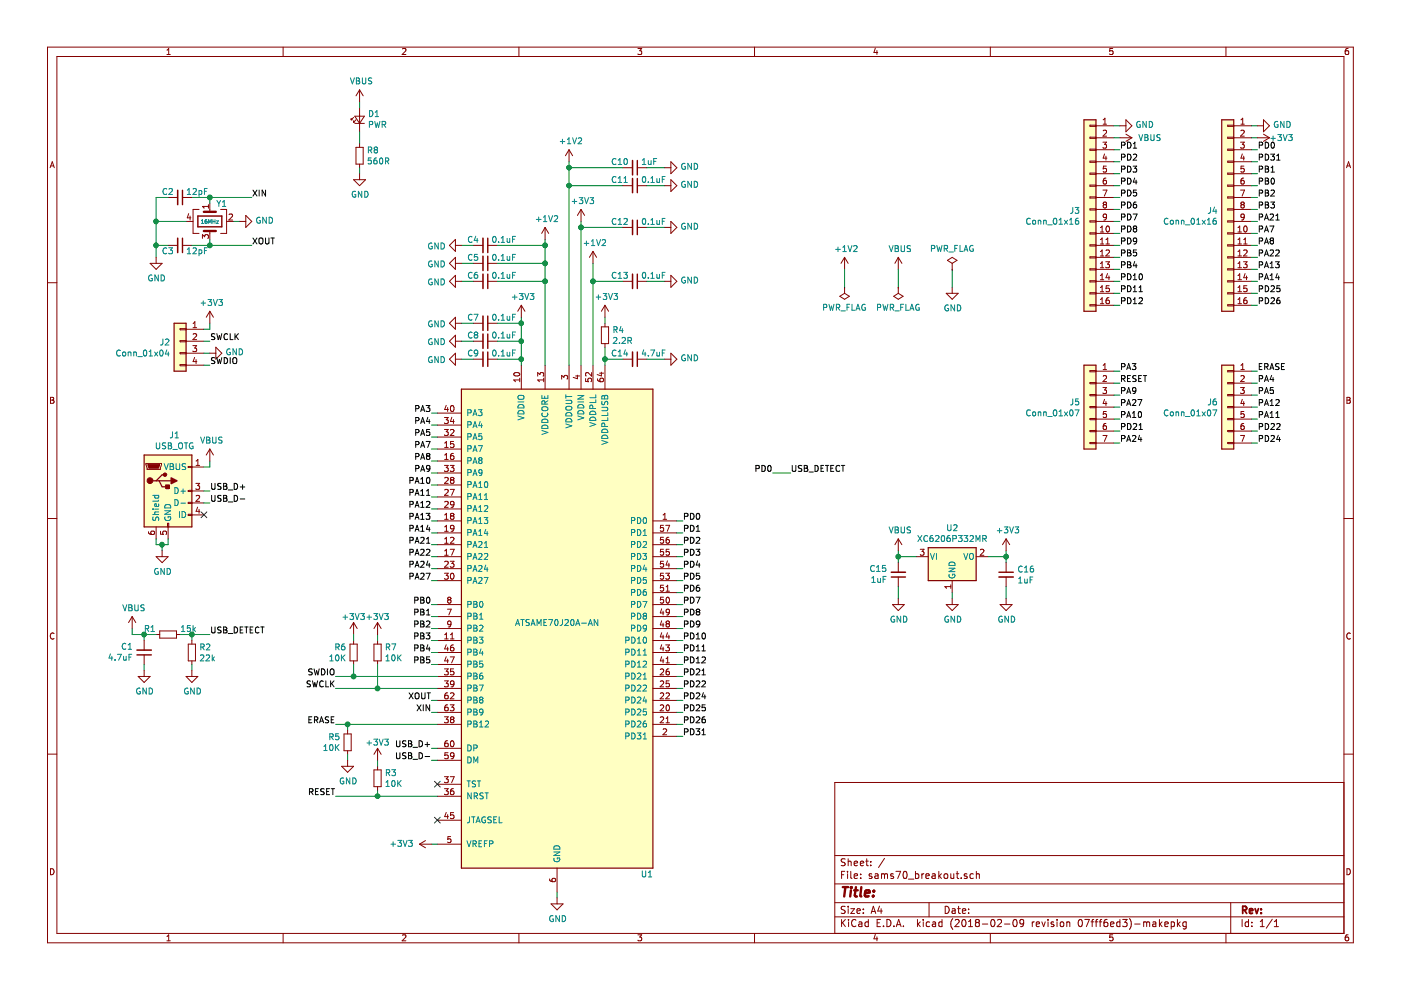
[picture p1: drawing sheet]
EESchema Schematic File Version 4
LIBS:sams70_breakout-cache
EELAYER 26 0
EELAYER END
$Descr A4 11693 8268
encoding utf-8
Sheet 1 1
Title ""
Date ""
Rev ""
Comp ""
Comment1 ""
Comment2 ""
Comment3 ""
Comment4 ""
$EndDescr
$Comp
L MCU_Microchip_SAME:ATSAME70J20A-AN U1
U 1 1
P 4650 5250
F 0 "U1" H 5400 3200 50  0000 C CNN
F 1 "ATSAME70J20A-AN" H 4650 5300 50  0000 C CNN
F 2 "Package_QFP:LQFP-64_10x10mm_P0.5mm" H 5950 7350 50  0001 C CNN
F 3 "http://ww1.microchip.com/downloads/en/DeviceDoc/Atmel-11296-32-bit-Cortex-M7-Microcontroller-SAM-E70Q-SAM-E70N-SAM-E70J_Datasheet.pdf" H 4650 5250 50  0001 C CNN
	1    4650 5250
	1    0    0    -1  
$EndComp
Wire Wire Line
	4650 7450 4650 7500
$Comp
L power:GND #PWR01
U 1 1
P 4650 7500
F 0 "#PWR01" H 4650 7250 50  0001 C CNN
F 1 "GND" H 4655 7327 50  0000 C CNN
F 2 "" H 4650 7500 50  0001 C CNN
F 3 "" H 4650 7500 50  0001 C CNN
	1    4650 7500
	1    0    0    -1  
$EndComp
Wire Wire Line
	5650 4350 5700 4350
Wire Wire Line
	5650 4450 5700 4450
Wire Wire Line
	5650 4550 5700 4550
Wire Wire Line
	5650 4650 5700 4650
Wire Wire Line
	5650 4750 5700 4750
Wire Wire Line
	5650 4850 5700 4850
Wire Wire Line
	5650 4950 5700 4950
Wire Wire Line
	5650 5050 5700 5050
Wire Wire Line
	5650 5150 5700 5150
Wire Wire Line
	5650 5250 5700 5250
Wire Wire Line
	5650 5350 5700 5350
Wire Wire Line
	5650 5450 5700 5450
Wire Wire Line
	5650 5550 5700 5550
Wire Wire Line
	5650 5650 5700 5650
Wire Wire Line
	5650 5750 5700 5750
Wire Wire Line
	5650 5850 5700 5850
Wire Wire Line
	5650 5950 5700 5950
Wire Wire Line
	5650 6050 5700 6050
Wire Wire Line
	5650 6150 5700 6150
Wire Wire Line
	3650 3450 3600 3450
Wire Wire Line
	3650 3550 3600 3550
Wire Wire Line
	3650 3650 3600 3650
Wire Wire Line
	3650 3750 3600 3750
Wire Wire Line
	3650 3850 3600 3850
Wire Wire Line
	3650 3950 3600 3950
Wire Wire Line
	3650 4050 3600 4050
Wire Wire Line
	3650 4150 3600 4150
Wire Wire Line
	3650 4250 3600 4250
Wire Wire Line
	3650 4350 3600 4350
Wire Wire Line
	3650 4450 3600 4450
Wire Wire Line
	3650 4550 3600 4550
Wire Wire Line
	3650 4650 3600 4650
Wire Wire Line
	3650 4750 3600 4750
Wire Wire Line
	3650 4850 3600 4850
Wire Wire Line
	3650 5050 3600 5050
Wire Wire Line
	3650 5150 3600 5150
Wire Wire Line
	3650 5250 3600 5250
Wire Wire Line
	3650 5350 3600 5350
Wire Wire Line
	3650 5450 3600 5450
Wire Wire Line
	3650 5550 3600 5550
Wire Wire Line
	3650 5650 2950 5650
Wire Wire Line
	3650 5750 3150 5750
Wire Wire Line
	3650 5850 3600 5850
Wire Wire Line
	3650 5950 3600 5950
Wire Wire Line
	3650 6050 2900 6050
Wire Wire Line
	3650 6250 3600 6250
Wire Wire Line
	3600 6350 3650 6350
Text Label 3600 6250 2    50   ~ 0
USB_D+
Text Label 3600 6350 2    50   ~ 0
USB_D-
$Comp
L Connector_Specialized:USB_OTG J1
U 1 1
P 1400 4100
F 0 "J1" H 1455 4567 50  0000 C CNN
F 1 "USB_OTG" H 1455 4476 50  0000 C CNN
F 2 "Connector_USB:USB_Micro-B_Molex-105017-0001" H 1550 4050 50  0001 C CNN
F 3 "" H 1550 4050 50  0001 C CNN
	1    1400 4100
	1    0    0    -1  
$EndComp
Wire Wire Line
	1300 4500 1300 4550
Wire Wire Line
	1300 4550 1350 4550
Wire Wire Line
	1400 4550 1400 4500
Wire Wire Line
	1350 4550 1350 4600
Connection ~ 1350 4550
Wire Wire Line
	1350 4550 1400 4550
$Comp
L power:GND #PWR02
U 1 1
P 1350 4600
F 0 "#PWR02" H 1350 4350 50  0001 C CNN
F 1 "GND" H 1355 4427 50  0000 C CNN
F 2 "" H 1350 4600 50  0001 C CNN
F 3 "" H 1350 4600 50  0001 C CNN
	1    1350 4600
	1    0    0    -1  
$EndComp
NoConn ~ 1700 4300
Wire Wire Line
	1700 4100 1750 4100
Wire Wire Line
	1700 4200 1750 4200
Wire Wire Line
	1700 3900 1750 3900
Wire Wire Line
	1750 3900 1750 3850
Text Label 1750 4100 0    50   ~ 0
USB_D+
Text Label 1750 4200 0    50   ~ 0
USB_D-
$Comp
L power:VBUS #PWR03
U 1 1
P 1750 3850
F 0 "#PWR03" H 1750 3700 50  0001 C CNN
F 1 "VBUS" H 1765 4023 50  0000 C CNN
F 2 "" H 1750 3850 50  0001 C CNN
F 3 "" H 1750 3850 50  0001 C CNN
	1    1750 3850
	1    0    0    -1  
$EndComp
Text Label 3600 3450 2    50   ~ 0
PA3
Text Label 3600 3550 2    50   ~ 0
PA4
Text Label 3600 3650 2    50   ~ 0
PA5
Text Label 3600 3750 2    50   ~ 0
PA7
Text Label 3600 3850 2    50   ~ 0
PA8
Text Label 3600 3950 2    50   ~ 0
PA9
Text Label 3600 4050 2    50   ~ 0
PA10
Text Label 3600 4150 2    50   ~ 0
PA11
Text Label 3600 4250 2    50   ~ 0
PA12
Text Label 3600 4350 2    50   ~ 0
PA13
Text Label 3600 4450 2    50   ~ 0
PA14
Text Label 3600 4550 2    50   ~ 0
PA21
Text Label 3600 4650 2    50   ~ 0
PA22
Text Label 3600 4750 2    50   ~ 0
PA24
Text Label 3600 4850 2    50   ~ 0
PA27
Text Label 3600 5050 2    50   ~ 0
PB0
Text Label 3600 5150 2    50   ~ 0
PB1
Text Label 3600 5250 2    50   ~ 0
PB2
Text Label 3600 5350 2    50   ~ 0
PB3
Text Label 3600 5450 2    50   ~ 0
PB4
Text Label 3600 5550 2    50   ~ 0
PB5
Text Label 2800 6050 2    50   ~ 0
ERASE
Text Label 5700 4350 0    50   ~ 0
PD0
Text Label 5700 4450 0    50   ~ 0
PD1
Text Label 5700 4550 0    50   ~ 0
PD2
Text Label 5700 4650 0    50   ~ 0
PD3
Text Label 5700 4750 0    50   ~ 0
PD4
Text Label 5700 4850 0    50   ~ 0
PD5
Text Label 5700 4950 0    50   ~ 0
PD6
Text Label 5700 5050 0    50   ~ 0
PD7
Text Label 5700 5150 0    50   ~ 0
PD8
Text Label 5700 5250 0    50   ~ 0
PD9
Text Label 5700 5350 0    50   ~ 0
PD10
Text Label 5700 5450 0    50   ~ 0
PD11
Text Label 5700 5550 0    50   ~ 0
PD12
Text Label 5700 5650 0    50   ~ 0
PD21
Text Label 5700 5750 0    50   ~ 0
PD22
Text Label 5700 5850 0    50   ~ 0
PD24
Text Label 5700 5950 0    50   ~ 0
PD25
Text Label 5700 6050 0    50   ~ 0
PD26
Text Label 5700 6150 0    50   ~ 0
PD31
Text Label 2800 5650 2    50   ~ 0
SWDIO
Text Label 2800 5750 2    50   ~ 0
SWCLK
Text Label 3600 5850 2    50   ~ 0
XOUT
$Comp
L Connector_Generic:Conn_01x04 J2
U 1 1
P 1500 2850
F 0 "J2" H 1580 2842 50  0000 L CNN
F 1 "Conn_01x04" H 1580 2751 50  0000 L CNN
F 2 "Connector_PinHeader_2.54mm:PinHeader_1x04_P2.54mm_Vertical" H 1500 2850 50  0001 C CNN
F 3 "~" H 1500 2850 50  0001 C CNN
	1    1500 2850
	-1   0    0    -1  
$EndComp
Wire Wire Line
	1700 2750 1750 2750
Wire Wire Line
	1700 2850 1750 2850
Wire Wire Line
	1700 2950 1750 2950
Wire Wire Line
	1700 3050 1750 3050
Wire Wire Line
	1750 2750 1750 2700
$Comp
L power:GND #PWR04
U 1 1
P 1750 2950
F 0 "#PWR04" H 1750 2700 50  0001 C CNN
F 1 "GND" V 1755 2822 50  0000 R CNN
F 2 "" H 1750 2950 50  0001 C CNN
F 3 "" H 1750 2950 50  0001 C CNN
	1    1750 2950
	0    -1   -1   0   
$EndComp
Text Label 1750 2850 0    50   ~ 0
SWCLK
Text Label 1750 3050 0    50   ~ 0
SWDIO
$Comp
L Device:Crystal_GND24 Y1
U 1 1
P 1750 1850
F 0 "Y1" V 1600 1900 50  0000 L CNN
F 1 "16MHz" V 1750 1850 31  0000 C CNN
F 2 "Crystal:Crystal_SMD_3225-4Pin_3.2x2.5mm" H 1750 1850 50  0001 C CNN
F 3 "" H 1750 1850 50  0001 C CNN
	1    1750 1850
	0    1    1    0   
$EndComp
Wire Wire Line
	1750 1700 1750 1650
Wire Wire Line
	1750 1650 2100 1650
Wire Wire Line
	1750 2000 1750 2050
Wire Wire Line
	1750 2050 2100 2050
Wire Wire Line
	1750 1650 1600 1650
Connection ~ 1750 1650
Connection ~ 1750 2050
$Comp
L Device:C_Small C2
U 1 1
P 1500 1650
F 0 "C2" V 1450 1600 50  0000 R CNN
F 1 "12pF" V 1450 1700 50  0000 L CNN
F 2 "Capacitor_SMD:C_0603_1608Metric" H 1500 1650 50  0001 C CNN
F 3 "" H 1500 1650 50  0001 C CNN
	1    1500 1650
	0    1    1    0   
$EndComp
$Comp
L Device:C_Small C3
U 1 1
P 1500 2050
F 0 "C3" V 1450 2000 50  0000 R CNN
F 1 "12pF" V 1450 2100 50  0000 L CNN
F 2 "Capacitor_SMD:C_0603_1608Metric" H 1500 2050 50  0001 C CNN
F 3 "" H 1500 2050 50  0001 C CNN
	1    1500 2050
	0    1    -1   0   
$EndComp
Wire Wire Line
	1600 2050 1750 2050
Wire Wire Line
	1400 1650 1300 1650
Wire Wire Line
	1300 1650 1300 1850
Wire Wire Line
	1300 2050 1400 2050
Wire Wire Line
	1550 1850 1300 1850
Connection ~ 1300 1850
Wire Wire Line
	1300 1850 1300 2050
Wire Wire Line
	1300 2050 1300 2150
Connection ~ 1300 2050
$Comp
L power:GND #PWR05
U 1 1
P 1300 2150
F 0 "#PWR05" H 1300 1900 50  0001 C CNN
F 1 "GND" H 1305 1977 50  0000 C CNN
F 2 "" H 1300 2150 50  0001 C CNN
F 3 "" H 1300 2150 50  0001 C CNN
	1    1300 2150
	1    0    0    -1  
$EndComp
Wire Wire Line
	1950 1850 2000 1850
$Comp
L power:GND #PWR06
U 1 1
P 2000 1850
F 0 "#PWR06" H 2000 1600 50  0001 C CNN
F 1 "GND" V 2005 1722 50  0000 R CNN
F 2 "" H 2000 1850 50  0001 C CNN
F 3 "" H 2000 1850 50  0001 C CNN
	1    2000 1850
	0    -1   -1   0   
$EndComp
Text Label 3600 5950 2    50   ~ 0
XIN
Text Label 2100 1650 0    50   ~ 0
XIN
Text Label 2100 2050 0    50   ~ 0
XOUT
Wire Wire Line
	4350 3050 4350 3000
Connection ~ 4350 3000
Wire Wire Line
	4350 3000 4350 2850
$Comp
L Device:C_Small C9
U 1 1
P 4050 3000
F 0 "C9" V 4000 2950 50  0000 R CNN
F 1 "0.1uF" V 4000 3050 50  0000 L CNN
F 2 "Capacitor_SMD:C_0603_1608Metric" H 4050 3000 50  0001 C CNN
F 3 "" H 4050 3000 50  0001 C CNN
	1    4050 3000
	0    1    1    0   
$EndComp
Wire Wire Line
	4150 3000 4350 3000
$Comp
L Device:C_Small C8
U 1 1
P 4050 2850
F 0 "C8" V 4000 2800 50  0000 R CNN
F 1 "0.1uF" V 4000 2900 50  0000 L CNN
F 2 "Capacitor_SMD:C_0603_1608Metric" H 4050 2850 50  0001 C CNN
F 3 "" H 4050 2850 50  0001 C CNN
	1    4050 2850
	0    1    1    0   
$EndComp
$Comp
L Device:C_Small C7
U 1 1
P 4050 2700
F 0 "C7" V 4000 2650 50  0000 R CNN
F 1 "0.1uF" V 4000 2750 50  0000 L CNN
F 2 "Capacitor_SMD:C_0603_1608Metric" H 4050 2700 50  0001 C CNN
F 3 "" H 4050 2700 50  0001 C CNN
	1    4050 2700
	0    1    1    0   
$EndComp
Wire Wire Line
	4150 2700 4350 2700
Connection ~ 4350 2700
Wire Wire Line
	4350 2700 4350 2650
Wire Wire Line
	4150 2850 4350 2850
Connection ~ 4350 2850
Wire Wire Line
	4350 2850 4350 2700
Wire Wire Line
	3950 2700 3850 2700
Wire Wire Line
	3950 2850 3850 2850
Wire Wire Line
	3950 3000 3850 3000
$Comp
L power:GND #PWR07
U 1 1
P 3850 2700
F 0 "#PWR07" H 3850 2450 50  0001 C CNN
F 1 "GND" V 3855 2572 50  0000 R CNN
F 2 "" H 3850 2700 50  0001 C CNN
F 3 "" H 3850 2700 50  0001 C CNN
	1    3850 2700
	0    1    1    0   
$EndComp
$Comp
L power:GND #PWR08
U 1 1
P 3850 2850
F 0 "#PWR08" H 3850 2600 50  0001 C CNN
F 1 "GND" V 3855 2722 50  0000 R CNN
F 2 "" H 3850 2850 50  0001 C CNN
F 3 "" H 3850 2850 50  0001 C CNN
	1    3850 2850
	0    1    1    0   
$EndComp
$Comp
L power:GND #PWR09
U 1 1
P 3850 3000
F 0 "#PWR09" H 3850 2750 50  0001 C CNN
F 1 "GND" V 3855 2872 50  0000 R CNN
F 2 "" H 3850 3000 50  0001 C CNN
F 3 "" H 3850 3000 50  0001 C CNN
	1    3850 3000
	0    1    1    0   
$EndComp
Wire Wire Line
	4550 3050 4550 2350
$Comp
L Device:C_Small C6
U 1 1
P 4050 2350
F 0 "C6" V 4000 2300 50  0000 R CNN
F 1 "0.1uF" V 4000 2400 50  0000 L CNN
F 2 "Capacitor_SMD:C_0603_1608Metric" H 4050 2350 50  0001 C CNN
F 3 "" H 4050 2350 50  0001 C CNN
	1    4050 2350
	0    1    1    0   
$EndComp
$Comp
L Device:C_Small C5
U 1 1
P 4050 2200
F 0 "C5" V 4000 2150 50  0000 R CNN
F 1 "0.1uF" V 4000 2250 50  0000 L CNN
F 2 "Capacitor_SMD:C_0603_1608Metric" H 4050 2200 50  0001 C CNN
F 3 "" H 4050 2200 50  0001 C CNN
	1    4050 2200
	0    1    1    0   
$EndComp
$Comp
L Device:C_Small C4
U 1 1
P 4050 2050
F 0 "C4" V 4000 2000 50  0000 R CNN
F 1 "0.1uF" V 4000 2100 50  0000 L CNN
F 2 "Capacitor_SMD:C_0603_1608Metric" H 4050 2050 50  0001 C CNN
F 3 "" H 4050 2050 50  0001 C CNN
	1    4050 2050
	0    1    1    0   
$EndComp
Wire Wire Line
	3950 2050 3850 2050
Wire Wire Line
	3950 2200 3850 2200
Wire Wire Line
	3950 2350 3850 2350
$Comp
L power:GND #PWR010
U 1 1
P 3850 2050
F 0 "#PWR010" H 3850 1800 50  0001 C CNN
F 1 "GND" V 3855 1922 50  0000 R CNN
F 2 "" H 3850 2050 50  0001 C CNN
F 3 "" H 3850 2050 50  0001 C CNN
	1    3850 2050
	0    1    1    0   
$EndComp
$Comp
L power:GND #PWR011
U 1 1
P 3850 2200
F 0 "#PWR011" H 3850 1950 50  0001 C CNN
F 1 "GND" V 3855 2072 50  0000 R CNN
F 2 "" H 3850 2200 50  0001 C CNN
F 3 "" H 3850 2200 50  0001 C CNN
	1    3850 2200
	0    1    1    0   
$EndComp
$Comp
L power:GND #PWR012
U 1 1
P 3850 2350
F 0 "#PWR012" H 3850 2100 50  0001 C CNN
F 1 "GND" V 3855 2222 50  0000 R CNN
F 2 "" H 3850 2350 50  0001 C CNN
F 3 "" H 3850 2350 50  0001 C CNN
	1    3850 2350
	0    1    1    0   
$EndComp
Wire Wire Line
	4150 2350 4550 2350
Connection ~ 4550 2350
Wire Wire Line
	4550 2350 4550 2200
Wire Wire Line
	4150 2200 4550 2200
Connection ~ 4550 2200
Wire Wire Line
	4550 2200 4550 2050
Wire Wire Line
	4150 2050 4550 2050
Connection ~ 4550 2050
Wire Wire Line
	4550 2050 4550 2000
$Comp
L power:+3V3 #PWR013
U 1 1
P 1750 2700
F 0 "#PWR013" H 1750 2550 50  0001 C CNN
F 1 "+3V3" H 1765 2873 50  0000 C CNN
F 2 "" H 1750 2700 50  0001 C CNN
F 3 "" H 1750 2700 50  0001 C CNN
	1    1750 2700
	1    0    0    -1  
$EndComp
$Comp
L power:+3V3 #PWR014
U 1 1
P 4350 2650
F 0 "#PWR014" H 4350 2500 50  0001 C CNN
F 1 "+3V3" H 4365 2823 50  0000 C CNN
F 2 "" H 4350 2650 50  0001 C CNN
F 3 "" H 4350 2650 50  0001 C CNN
	1    4350 2650
	1    0    0    -1  
$EndComp
$Comp
L power:+1V2 #PWR015
U 1 1
P 4550 2000
F 0 "#PWR015" H 4550 1850 50  0001 C CNN
F 1 "+1V2" H 4565 2173 50  0000 C CNN
F 2 "" H 4550 2000 50  0001 C CNN
F 3 "" H 4550 2000 50  0001 C CNN
	1    4550 2000
	1    0    0    -1  
$EndComp
Wire Wire Line
	5050 3050 5050 3000
$Comp
L Device:C_Small C14
U 1 1
P 5300 3000
F 0 "C14" V 5250 2950 50  0000 R CNN
F 1 "4.7uF" V 5250 3050 50  0000 L CNN
F 2 "Capacitor_SMD:C_0603_1608Metric" H 5300 3000 50  0001 C CNN
F 3 "" H 5300 3000 50  0001 C CNN
	1    5300 3000
	0    1    1    0   
$EndComp
Wire Wire Line
	5050 3000 5200 3000
Connection ~ 5050 3000
Wire Wire Line
	5050 3000 5050 2900
Wire Wire Line
	5400 3000 5550 3000
$Comp
L power:GND #PWR016
U 1 1
P 5550 3000
F 0 "#PWR016" H 5550 2750 50  0001 C CNN
F 1 "GND" V 5555 2872 50  0000 R CNN
F 2 "" H 5550 3000 50  0001 C CNN
F 3 "" H 5550 3000 50  0001 C CNN
	1    5550 3000
	0    -1   -1   0   
$EndComp
$Comp
L Device:R_Small R4
U 1 1
P 5050 2800
F 0 "R4" H 5109 2846 50  0000 L CNN
F 1 "2.2R" H 5109 2755 50  0000 L CNN
F 2 "Resistor_SMD:R_0603_1608Metric" H 5050 2800 50  0001 C CNN
F 3 "" H 5050 2800 50  0001 C CNN
	1    5050 2800
	1    0    0    -1  
$EndComp
Wire Wire Line
	5050 2700 5050 2650
$Comp
L power:+3V3 #PWR017
U 1 1
P 5050 2650
F 0 "#PWR017" H 5050 2500 50  0001 C CNN
F 1 "+3V3" H 5065 2823 50  0000 C CNN
F 2 "" H 5050 2650 50  0001 C CNN
F 3 "" H 5050 2650 50  0001 C CNN
	1    5050 2650
	1    0    0    -1  
$EndComp
Wire Wire Line
	4950 3050 4950 2350
$Comp
L power:+1V2 #PWR018
U 1 1
P 4950 2200
F 0 "#PWR018" H 4950 2050 50  0001 C CNN
F 1 "+1V2" H 4965 2373 50  0000 C CNN
F 2 "" H 4950 2200 50  0001 C CNN
F 3 "" H 4950 2200 50  0001 C CNN
	1    4950 2200
	1    0    0    -1  
$EndComp
$Comp
L Device:C_Small C13
U 1 1
P 5300 2350
F 0 "C13" V 5250 2300 50  0000 R CNN
F 1 "0.1uF" V 5250 2400 50  0000 L CNN
F 2 "Capacitor_SMD:C_0603_1608Metric" H 5300 2350 50  0001 C CNN
F 3 "" H 5300 2350 50  0001 C CNN
	1    5300 2350
	0    1    1    0   
$EndComp
Wire Wire Line
	5200 2350 4950 2350
Connection ~ 4950 2350
Wire Wire Line
	4950 2350 4950 2200
Wire Wire Line
	5400 2350 5550 2350
$Comp
L power:GND #PWR019
U 1 1
P 5550 2350
F 0 "#PWR019" H 5550 2100 50  0001 C CNN
F 1 "GND" V 5555 2222 50  0000 R CNN
F 2 "" H 5550 2350 50  0001 C CNN
F 3 "" H 5550 2350 50  0001 C CNN
	1    5550 2350
	0    -1   -1   0   
$EndComp
Wire Wire Line
	4850 3050 4850 1900
Wire Wire Line
	4850 1900 5200 1900
Connection ~ 4850 1900
Wire Wire Line
	4850 1900 4850 1850
$Comp
L Device:C_Small C12
U 1 1
P 5300 1900
F 0 "C12" V 5250 1850 50  0000 R CNN
F 1 "0.1uF" V 5250 1950 50  0000 L CNN
F 2 "Capacitor_SMD:C_0603_1608Metric" H 5300 1900 50  0001 C CNN
F 3 "" H 5300 1900 50  0001 C CNN
	1    5300 1900
	0    1    1    0   
$EndComp
Wire Wire Line
	5400 1900 5550 1900
$Comp
L power:GND #PWR020
U 1 1
P 5550 1900
F 0 "#PWR020" H 5550 1650 50  0001 C CNN
F 1 "GND" V 5555 1772 50  0000 R CNN
F 2 "" H 5550 1900 50  0001 C CNN
F 3 "" H 5550 1900 50  0001 C CNN
	1    5550 1900
	0    -1   -1   0   
$EndComp
$Comp
L power:+3V3 #PWR021
U 1 1
P 4850 1850
F 0 "#PWR021" H 4850 1700 50  0001 C CNN
F 1 "+3V3" H 4865 2023 50  0000 C CNN
F 2 "" H 4850 1850 50  0001 C CNN
F 3 "" H 4850 1850 50  0001 C CNN
	1    4850 1850
	1    0    0    -1  
$EndComp
Wire Wire Line
	4750 3050 4750 1550
$Comp
L power:+1V2 #PWR022
U 1 1
P 4750 1350
F 0 "#PWR022" H 4750 1200 50  0001 C CNN
F 1 "+1V2" H 4765 1523 50  0000 C CNN
F 2 "" H 4750 1350 50  0001 C CNN
F 3 "" H 4750 1350 50  0001 C CNN
	1    4750 1350
	1    0    0    -1  
$EndComp
Wire Wire Line
	4750 1550 5200 1550
Connection ~ 4750 1550
Wire Wire Line
	4750 1550 4750 1400
$Comp
L Device:C_Small C11
U 1 1
P 5300 1550
F 0 "C11" V 5250 1500 50  0000 R CNN
F 1 "0.1uF" V 5250 1600 50  0000 L CNN
F 2 "Capacitor_SMD:C_0603_1608Metric" H 5300 1550 50  0001 C CNN
F 3 "" H 5300 1550 50  0001 C CNN
	1    5300 1550
	0    1    1    0   
$EndComp
Wire Wire Line
	5400 1550 5550 1550
$Comp
L power:GND #PWR023
U 1 1
P 5550 1550
F 0 "#PWR023" H 5550 1300 50  0001 C CNN
F 1 "GND" V 5555 1422 50  0000 R CNN
F 2 "" H 5550 1550 50  0001 C CNN
F 3 "" H 5550 1550 50  0001 C CNN
	1    5550 1550
	0    -1   -1   0   
$EndComp
$Comp
L Device:C_Small C10
U 1 1
P 5300 1400
F 0 "C10" V 5250 1350 50  0000 R CNN
F 1 "1uF" V 5250 1450 50  0000 L CNN
F 2 "Capacitor_SMD:C_0603_1608Metric" H 5300 1400 50  0001 C CNN
F 3 "" H 5300 1400 50  0001 C CNN
	1    5300 1400
	0    1    1    0   
$EndComp
Wire Wire Line
	5400 1400 5550 1400
$Comp
L power:GND #PWR024
U 1 1
P 5550 1400
F 0 "#PWR024" H 5550 1150 50  0001 C CNN
F 1 "GND" V 5555 1272 50  0000 R CNN
F 2 "" H 5550 1400 50  0001 C CNN
F 3 "" H 5550 1400 50  0001 C CNN
	1    5550 1400
	0    -1   -1   0   
$EndComp
Wire Wire Line
	5200 1400 4750 1400
Connection ~ 4750 1400
Wire Wire Line
	4750 1400 4750 1350
$Comp
L Regulator_Linear:AP2127N3-1.5 U2
U 1 1
P 7950 4650
F 0 "U2" H 7950 4892 50  0000 C CNN
F 1 "XC6206P332MR" H 7950 4801 50  0000 C CNN
F 2 "Package_TO_SOT_SMD:SOT-23" H 7950 4875 50  0001 C CIN
F 3 "https://www.diodes.com/assets/Datasheets/AP2127.pdf" H 7950 4650 50  0001 C CNN
	1    7950 4650
	1    0    0    -1  
$EndComp
Wire Wire Line
	7650 4650 7500 4650
Wire Wire Line
	7500 4650 7500 4600
Wire Wire Line
	8250 4650 8400 4650
Wire Wire Line
	8400 4650 8400 4600
Wire Wire Line
	7950 4950 7950 5000
$Comp
L power:GND #PWR025
U 1 1
P 7950 5000
F 0 "#PWR025" H 7950 4750 50  0001 C CNN
F 1 "GND" H 7955 4827 50  0000 C CNN
F 2 "" H 7950 5000 50  0001 C CNN
F 3 "" H 7950 5000 50  0001 C CNN
	1    7950 5000
	1    0    0    -1  
$EndComp
$Comp
L power:+3V3 #PWR026
U 1 1
P 8400 4600
F 0 "#PWR026" H 8400 4450 50  0001 C CNN
F 1 "+3V3" H 8415 4773 50  0000 C CNN
F 2 "" H 8400 4600 50  0001 C CNN
F 3 "" H 8400 4600 50  0001 C CNN
	1    8400 4600
	1    0    0    -1  
$EndComp
$Comp
L power:VBUS #PWR027
U 1 1
P 7500 4600
F 0 "#PWR027" H 7500 4450 50  0001 C CNN
F 1 "VBUS" H 7515 4773 50  0000 C CNN
F 2 "" H 7500 4600 50  0001 C CNN
F 3 "" H 7500 4600 50  0001 C CNN
	1    7500 4600
	1    0    0    -1  
$EndComp
Wire Wire Line
	7500 4650 7500 4700
Connection ~ 7500 4650
Wire Wire Line
	8400 4650 8400 4700
Connection ~ 8400 4650
$Comp
L Device:C_Small C16
U 1 1
P 8400 4800
F 0 "C16" H 8492 4846 50  0000 L CNN
F 1 "1uF" H 8492 4755 50  0000 L CNN
F 2 "Capacitor_SMD:C_0603_1608Metric" H 8400 4800 50  0001 C CNN
F 3 "" H 8400 4800 50  0001 C CNN
	1    8400 4800
	1    0    0    -1  
$EndComp
$Comp
L Device:C_Small C15
U 1 1
P 7500 4800
F 0 "C15" H 7408 4754 50  0000 R CNN
F 1 "1uF" H 7408 4845 50  0000 R CNN
F 2 "Capacitor_SMD:C_0603_1608Metric" H 7500 4800 50  0001 C CNN
F 3 "" H 7500 4800 50  0001 C CNN
	1    7500 4800
	1    0    0    1   
$EndComp
Wire Wire Line
	8400 4900 8400 5000
Wire Wire Line
	7500 4900 7500 5000
$Comp
L power:GND #PWR028
U 1 1
P 7500 5000
F 0 "#PWR028" H 7500 4750 50  0001 C CNN
F 1 "GND" H 7505 4827 50  0000 C CNN
F 2 "" H 7500 5000 50  0001 C CNN
F 3 "" H 7500 5000 50  0001 C CNN
	1    7500 5000
	1    0    0    -1  
$EndComp
$Comp
L power:GND #PWR029
U 1 1
P 8400 5000
F 0 "#PWR029" H 8400 4750 50  0001 C CNN
F 1 "GND" H 8405 4827 50  0000 C CNN
F 2 "" H 8400 5000 50  0001 C CNN
F 3 "" H 8400 5000 50  0001 C CNN
	1    8400 5000
	1    0    0    -1  
$EndComp
$Comp
L power:VBUS #PWR030
U 1 1
P 1100 5250
F 0 "#PWR030" H 1100 5100 50  0001 C CNN
F 1 "VBUS" H 1115 5423 50  0000 C CNN
F 2 "" H 1100 5250 50  0001 C CNN
F 3 "" H 1100 5250 50  0001 C CNN
	1    1100 5250
	1    0    0    -1  
$EndComp
Wire Wire Line
	1100 5250 1100 5300
Wire Wire Line
	1100 5300 1200 5300
$Comp
L Device:R_Small R1
U 1 1
P 1400 5300
F 0 "R1" V 1350 5200 50  0000 R CNN
F 1 "15k" V 1350 5400 50  0000 L CNN
F 2 "Resistor_SMD:R_0603_1608Metric" H 1400 5300 50  0001 C CNN
F 3 "" H 1400 5300 50  0001 C CNN
	1    1400 5300
	0    1    1    0   
$EndComp
Wire Wire Line
	1500 5300 1600 5300
Wire Wire Line
	1600 5300 1600 5350
Connection ~ 1600 5300
Wire Wire Line
	1600 5300 1750 5300
$Comp
L Device:R_Small R2
U 1 1
P 1600 5450
F 0 "R2" H 1659 5496 50  0000 L CNN
F 1 "22k" H 1659 5405 50  0000 L CNN
F 2 "Resistor_SMD:R_0603_1608Metric" H 1600 5450 50  0001 C CNN
F 3 "" H 1600 5450 50  0001 C CNN
	1    1600 5450
	1    0    0    -1  
$EndComp
Wire Wire Line
	1600 5550 1600 5600
$Comp
L power:GND #PWR031
U 1 1
P 1600 5600
F 0 "#PWR031" H 1600 5350 50  0001 C CNN
F 1 "GND" H 1605 5427 50  0000 C CNN
F 2 "" H 1600 5600 50  0001 C CNN
F 3 "" H 1600 5600 50  0001 C CNN
	1    1600 5600
	1    0    0    -1  
$EndComp
Wire Wire Line
	1200 5300 1200 5350
Connection ~ 1200 5300
Wire Wire Line
	1200 5300 1300 5300
$Comp
L Device:C_Small C1
U 1 1
P 1200 5450
F 0 "C1" H 1109 5404 50  0000 R CNN
F 1 "4.7uF" H 1109 5495 50  0000 R CNN
F 2 "Capacitor_SMD:C_0603_1608Metric" H 1200 5450 50  0001 C CNN
F 3 "" H 1200 5450 50  0001 C CNN
	1    1200 5450
	1    0    0    1   
$EndComp
Wire Wire Line
	1200 5550 1200 5600
$Comp
L power:GND #PWR032
U 1 1
P 1200 5600
F 0 "#PWR032" H 1200 5350 50  0001 C CNN
F 1 "GND" H 1205 5427 50  0000 C CNN
F 2 "" H 1200 5600 50  0001 C CNN
F 3 "" H 1200 5600 50  0001 C CNN
	1    1200 5600
	1    0    0    -1  
$EndComp
Text Label 1750 5300 0    50   ~ 0
USB_DETECT
NoConn ~ 3650 6550
NoConn ~ 3650 6850
Wire Wire Line
	3650 6650 3150 6650
Text Label 2800 6650 2    50   ~ 0
RESET
Wire Wire Line
	3650 7050 3600 7050
$Comp
L power:+3V3 #PWR033
U 1 1
P 3600 7050
F 0 "#PWR033" H 3600 6900 50  0001 C CNN
F 1 "+3V3" V 3600 7300 50  0000 C CNN
F 2 "" H 3600 7050 50  0001 C CNN
F 3 "" H 3600 7050 50  0001 C CNN
	1    3600 7050
	0    -1   -1   0   
$EndComp
Wire Wire Line
	3150 6650 3150 6600
Connection ~ 3150 6650
Wire Wire Line
	3150 6650 2800 6650
$Comp
L Device:R_Small R3
U 1 1
P 3150 6500
F 0 "R3" H 3209 6546 50  0000 L CNN
F 1 "10K" H 3209 6455 50  0000 L CNN
F 2 "Resistor_SMD:R_0603_1608Metric" H 3150 6500 50  0001 C CNN
F 3 "" H 3150 6500 50  0001 C CNN
	1    3150 6500
	1    0    0    -1  
$EndComp
Wire Wire Line
	3150 6400 3150 6350
$Comp
L power:+3V3 #PWR034
U 1 1
P 3150 6350
F 0 "#PWR034" H 3150 6200 50  0001 C CNN
F 1 "+3V3" H 3150 6500 50  0000 C CNN
F 2 "" H 3150 6350 50  0001 C CNN
F 3 "" H 3150 6350 50  0001 C CNN
	1    3150 6350
	1    0    0    -1  
$EndComp
$Comp
L Device:R_Small R7
U 1 1
P 3150 5450
F 0 "R7" H 3209 5496 50  0000 L CNN
F 1 "10K" H 3209 5405 50  0000 L CNN
F 2 "Resistor_SMD:R_0603_1608Metric" H 3150 5450 50  0001 C CNN
F 3 "" H 3150 5450 50  0001 C CNN
	1    3150 5450
	1    0    0    -1  
$EndComp
Wire Wire Line
	3150 5550 3150 5750
Connection ~ 3150 5750
Wire Wire Line
	3150 5750 2800 5750
Wire Wire Line
	3150 5350 3150 5300
$Comp
L power:+3V3 #PWR035
U 1 1
P 3150 5300
F 0 "#PWR035" H 3150 5150 50  0001 C CNN
F 1 "+3V3" H 3150 5450 50  0000 C CNN
F 2 "" H 3150 5300 50  0001 C CNN
F 3 "" H 3150 5300 50  0001 C CNN
	1    3150 5300
	1    0    0    -1  
$EndComp
$Comp
L Device:R_Small R6
U 1 1
P 2950 5450
F 0 "R6" H 3009 5496 50  0000 L CNN
F 1 "10K" H 3009 5405 50  0000 L CNN
F 2 "Resistor_SMD:R_0603_1608Metric" H 2950 5450 50  0001 C CNN
F 3 "" H 2950 5450 50  0001 C CNN
	1    2950 5450
	-1   0    0    -1  
$EndComp
$Comp
L power:+3V3 #PWR036
U 1 1
P 2950 5300
F 0 "#PWR036" H 2950 5150 50  0001 C CNN
F 1 "+3V3" H 2950 5450 50  0000 C CNN
F 2 "" H 2950 5300 50  0001 C CNN
F 3 "" H 2950 5300 50  0001 C CNN
	1    2950 5300
	1    0    0    -1  
$EndComp
Wire Wire Line
	2950 5300 2950 5350
Wire Wire Line
	2950 5550 2950 5650
Connection ~ 2950 5650
Wire Wire Line
	2950 5650 2800 5650
Wire Wire Line
	2900 6050 2900 6100
Connection ~ 2900 6050
Wire Wire Line
	2900 6050 2800 6050
$Comp
L Device:R_Small R5
U 1 1
P 2900 6200
F 0 "R5" H 2959 6246 50  0000 L CNN
F 1 "10K" H 2959 6155 50  0000 L CNN
F 2 "Resistor_SMD:R_0603_1608Metric" H 2900 6200 50  0001 C CNN
F 3 "" H 2900 6200 50  0001 C CNN
	1    2900 6200
	-1   0    0    -1  
$EndComp
Wire Wire Line
	2900 6300 2900 6350
$Comp
L power:GND #PWR037
U 1 1
P 2900 6350
F 0 "#PWR037" H 2900 6100 50  0001 C CNN
F 1 "GND" H 2905 6177 50  0000 C CNN
F 2 "" H 2900 6350 50  0001 C CNN
F 3 "" H 2900 6350 50  0001 C CNN
	1    2900 6350
	1    0    0    -1  
$EndComp
$Comp
L power:VBUS #PWR038
U 1 1
P 7500 2250
F 0 "#PWR038" H 7500 2100 50  0001 C CNN
F 1 "VBUS" H 7515 2423 50  0000 C CNN
F 2 "" H 7500 2250 50  0001 C CNN
F 3 "" H 7500 2250 50  0001 C CNN
	1    7500 2250
	1    0    0    -1  
$EndComp
Wire Wire Line
	7500 2250 7500 2400
$Comp
L power:PWR_FLAG #FLG01
U 1 1
P 7500 2400
F 0 "#FLG01" H 7500 2475 50  0001 C CNN
F 1 "PWR_FLAG" H 7500 2573 50  0000 C CNN
F 2 "" H 7500 2400 50  0001 C CNN
F 3 "" H 7500 2400 50  0001 C CNN
	1    7500 2400
	-1   0    0    1   
$EndComp
$Comp
L power:GND #PWR039
U 1 1
P 7950 2400
F 0 "#PWR039" H 7950 2150 50  0001 C CNN
F 1 "GND" H 7955 2227 50  0000 C CNN
F 2 "" H 7950 2400 50  0001 C CNN
F 3 "" H 7950 2400 50  0001 C CNN
	1    7950 2400
	1    0    0    -1  
$EndComp
Wire Wire Line
	7950 2400 7950 2250
$Comp
L power:PWR_FLAG #FLG02
U 1 1
P 7950 2250
F 0 "#FLG02" H 7950 2325 50  0001 C CNN
F 1 "PWR_FLAG" H 7950 2424 50  0000 C CNN
F 2 "" H 7950 2250 50  0001 C CNN
F 3 "" H 7950 2250 50  0001 C CNN
	1    7950 2250
	1    0    0    -1  
$EndComp
$Comp
L Connector_Generic:Conn_01x16 J3
U 1 1
P 9100 1750
F 0 "J3" H 9180 1742 50  0000 L CNN
F 1 "Conn_01x16" H 9180 1651 50  0000 L CNN
F 2 "Connector_PinHeader_2.54mm:PinHeader_1x16_P2.54mm_Vertical" H 9100 1750 50  0001 C CNN
F 3 "~" H 9100 1750 50  0001 C CNN
	1    9100 1750
	-1   0    0    -1  
$EndComp
Wire Wire Line
	9300 1250 9350 1250
Wire Wire Line
	9300 1350 9350 1350
Wire Wire Line
	9300 1450 9350 1450
Wire Wire Line
	9300 1550 9350 1550
Wire Wire Line
	9300 1650 9350 1650
Wire Wire Line
	9300 1750 9350 1750
Wire Wire Line
	9300 1850 9350 1850
Wire Wire Line
	9300 1950 9350 1950
Wire Wire Line
	9300 2050 9350 2050
Wire Wire Line
	9300 2150 9350 2150
Wire Wire Line
	9300 2250 9350 2250
Wire Wire Line
	9300 2350 9350 2350
Wire Wire Line
	9300 2450 9350 2450
Wire Wire Line
	9300 2550 9350 2550
Text Label 9350 1250 0    50   ~ 0
PD1
Text Label 9350 1350 0    50   ~ 0
PD2
Text Label 9350 1450 0    50   ~ 0
PD3
Text Label 9350 1550 0    50   ~ 0
PD4
Text Label 9350 1650 0    50   ~ 0
PD5
Text Label 9350 1750 0    50   ~ 0
PD6
Text Label 9350 1850 0    50   ~ 0
PD7
Text Label 9350 1950 0    50   ~ 0
PD8
Text Label 9350 2050 0    50   ~ 0
PD9
Text Label 9350 2150 0    50   ~ 0
PB5
Text Label 9350 2250 0    50   ~ 0
PB4
Text Label 9350 2350 0    50   ~ 0
PD10
Text Label 9350 2450 0    50   ~ 0
PD11
Text Label 9350 2550 0    50   ~ 0
PD12
$Comp
L Connector_Generic:Conn_01x16 J4
U 1 1
P 10250 1750
F 0 "J4" H 10330 1742 50  0000 L CNN
F 1 "Conn_01x16" H 10330 1651 50  0000 L CNN
F 2 "Connector_PinHeader_2.54mm:PinHeader_1x16_P2.54mm_Vertical" H 10250 1750 50  0001 C CNN
F 3 "~" H 10250 1750 50  0001 C CNN
	1    10250 1750
	-1   0    0    -1  
$EndComp
Wire Wire Line
	10450 1250 10500 1250
Wire Wire Line
	10450 1350 10500 1350
Wire Wire Line
	10450 1450 10500 1450
Wire Wire Line
	10450 1550 10500 1550
Wire Wire Line
	10450 1650 10500 1650
Wire Wire Line
	10450 1750 10500 1750
Wire Wire Line
	10450 1850 10500 1850
Wire Wire Line
	10450 1950 10500 1950
Wire Wire Line
	10450 2050 10500 2050
Wire Wire Line
	10450 2150 10500 2150
Wire Wire Line
	10450 2250 10500 2250
Wire Wire Line
	10450 2350 10500 2350
Wire Wire Line
	10450 2450 10500 2450
Wire Wire Line
	10450 2550 10500 2550
Text Label 10500 1250 0    50   ~ 0
PD0
Text Label 10500 1350 0    50   ~ 0
PD31
Text Label 10500 1450 0    50   ~ 0
PB1
Text Label 10500 1550 0    50   ~ 0
PB0
Text Label 10500 1650 0    50   ~ 0
PB2
Text Label 10500 1750 0    50   ~ 0
PB3
Text Label 10500 1850 0    50   ~ 0
PA21
Text Label 10500 1950 0    50   ~ 0
PA7
Text Label 10500 2050 0    50   ~ 0
PA8
Text Label 10500 2150 0    50   ~ 0
PA22
Text Label 10500 2250 0    50   ~ 0
PA13
Text Label 10500 2350 0    50   ~ 0
PA14
Text Label 10500 2450 0    50   ~ 0
PD25
Text Label 10500 2550 0    50   ~ 0
PD26
$Comp
L Connector_Generic:Conn_01x07 J5
U 1 1
P 9100 3400
F 0 "J5" H 9180 3442 50  0000 L CNN
F 1 "Conn_01x07" H 9180 3351 50  0000 L CNN
F 2 "Connector_PinHeader_2.54mm:PinHeader_1x07_P2.54mm_Vertical" H 9100 3400 50  0001 C CNN
F 3 "~" H 9100 3400 50  0001 C CNN
	1    9100 3400
	-1   0    0    -1  
$EndComp
Wire Wire Line
	9300 3100 9350 3100
Wire Wire Line
	9300 3200 9350 3200
Wire Wire Line
	9300 3300 9350 3300
Wire Wire Line
	9300 3400 9350 3400
Wire Wire Line
	9300 3500 9350 3500
Wire Wire Line
	9300 3600 9350 3600
Wire Wire Line
	9300 3700 9350 3700
$Comp
L Connector_Generic:Conn_01x07 J6
U 1 1
P 10250 3400
F 0 "J6" H 10330 3442 50  0000 L CNN
F 1 "Conn_01x07" H 10330 3351 50  0000 L CNN
F 2 "Connector_PinHeader_2.54mm:PinHeader_1x07_P2.54mm_Vertical" H 10250 3400 50  0001 C CNN
F 3 "~" H 10250 3400 50  0001 C CNN
	1    10250 3400
	-1   0    0    -1  
$EndComp
Wire Wire Line
	10450 3100 10500 3100
Wire Wire Line
	10450 3200 10500 3200
Wire Wire Line
	10450 3300 10500 3300
Wire Wire Line
	10450 3400 10500 3400
Wire Wire Line
	10450 3500 10500 3500
Wire Wire Line
	10450 3600 10500 3600
Wire Wire Line
	10450 3700 10500 3700
Text Label 9350 3100 0    50   ~ 0
PA3
Text Label 10500 3100 0    50   ~ 0
ERASE
Text Label 9350 3200 0    50   ~ 0
RESET
Text Label 10500 3200 0    50   ~ 0
PA4
Text Label 9350 3300 0    50   ~ 0
PA9
Text Label 10500 3300 0    50   ~ 0
PA5
Text Label 9350 3400 0    50   ~ 0
PA27
Text Label 10500 3400 0    50   ~ 0
PA12
Text Label 9350 3500 0    50   ~ 0
PA10
Text Label 10500 3500 0    50   ~ 0
PA11
Text Label 9350 3600 0    50   ~ 0
PD21
Text Label 10500 3600 0    50   ~ 0
PD22
$Comp
L power:+1V2 #PWR040
U 1 1
P 7050 2250
F 0 "#PWR040" H 7050 2100 50  0001 C CNN
F 1 "+1V2" H 7065 2423 50  0000 C CNN
F 2 "" H 7050 2250 50  0001 C CNN
F 3 "" H 7050 2250 50  0001 C CNN
	1    7050 2250
	1    0    0    -1  
$EndComp
$Comp
L power:PWR_FLAG #FLG03
U 1 1
P 7050 2400
F 0 "#FLG03" H 7050 2475 50  0001 C CNN
F 1 "PWR_FLAG" H 7050 2573 50  0000 C CNN
F 2 "" H 7050 2400 50  0001 C CNN
F 3 "" H 7050 2400 50  0001 C CNN
	1    7050 2400
	-1   0    0    1   
$EndComp
Wire Wire Line
	7050 2250 7050 2400
Text Label 9350 3700 0    50   ~ 0
PA24
Text Label 10500 3700 0    50   ~ 0
PD24
Text Label 6600 3950 0    50   ~ 0
USB_DETECT
Text Label 6450 3950 2    50   ~ 0
PD0
Wire Wire Line
	6450 3950 6600 3950
Wire Wire Line
	10450 1050 10500 1050
Wire Wire Line
	10450 1150 10500 1150
$Comp
L power:GND #PWR041
U 1 1
P 10500 1050
F 0 "#PWR041" H 10500 800 50  0001 C CNN
F 1 "GND" V 10505 922 50  0000 R CNN
F 2 "" H 10500 1050 50  0001 C CNN
F 3 "" H 10500 1050 50  0001 C CNN
	1    10500 1050
	0    -1   -1   0   
$EndComp
$Comp
L power:+3V3 #PWR042
U 1 1
P 10500 1150
F 0 "#PWR042" H 10500 1000 50  0001 C CNN
F 1 "+3V3" V 10500 1350 50  0000 C CNN
F 2 "" H 10500 1150 50  0001 C CNN
F 3 "" H 10500 1150 50  0001 C CNN
	1    10500 1150
	0    1    1    0   
$EndComp
Wire Wire Line
	9300 1050 9350 1050
Wire Wire Line
	9300 1150 9350 1150
$Comp
L power:GND #PWR043
U 1 1
P 9350 1050
F 0 "#PWR043" H 9350 800 50  0001 C CNN
F 1 "GND" V 9355 922 50  0000 R CNN
F 2 "" H 9350 1050 50  0001 C CNN
F 3 "" H 9350 1050 50  0001 C CNN
	1    9350 1050
	0    -1   -1   0   
$EndComp
$Comp
L power:VBUS #PWR044
U 1 1
P 9350 1150
F 0 "#PWR044" H 9350 1000 50  0001 C CNN
F 1 "VBUS" V 9350 1400 50  0000 C CNN
F 2 "" H 9350 1150 50  0001 C CNN
F 3 "" H 9350 1150 50  0001 C CNN
	1    9350 1150
	0    1    1    0   
$EndComp
$Comp
L Device:LED_Small D1
U 1 1
P 3000 1000
F 0 "D1" V 3046 932 50  0000 R CNN
F 1 "PWR" V 2955 932 50  0000 R CNN
F 2 "LED_SMD:LED_0603_1608Metric" V 3000 1000 50  0001 C CNN
F 3 "~" V 3000 1000 50  0001 C CNN
	1    3000 1000
	0    -1   -1   0   
$EndComp
Wire Wire Line
	3000 900  3000 850 
$Comp
L power:VBUS #PWR045
U 1 1
P 3000 850
F 0 "#PWR045" H 3000 700 50  0001 C CNN
F 1 "VBUS" H 3015 1023 50  0000 C CNN
F 2 "" H 3000 850 50  0001 C CNN
F 3 "" H 3000 850 50  0001 C CNN
	1    3000 850 
	1    0    0    -1  
$EndComp
Wire Wire Line
	3000 1100 3000 1200
$Comp
L Device:R_Small R8
U 1 1
P 3000 1300
F 0 "R8" H 3059 1346 50  0000 L CNN
F 1 "560R" H 3059 1255 50  0000 L CNN
F 2 "Resistor_SMD:R_0603_1608Metric" H 3000 1300 50  0001 C CNN
F 3 "~" H 3000 1300 50  0001 C CNN
	1    3000 1300
	1    0    0    -1  
$EndComp
Wire Wire Line
	3000 1400 3000 1450
$Comp
L power:GND #PWR046
U 1 1
P 3000 1450
F 0 "#PWR046" H 3000 1200 50  0001 C CNN
F 1 "GND" H 3005 1277 50  0000 C CNN
F 2 "" H 3000 1450 50  0001 C CNN
F 3 "" H 3000 1450 50  0001 C CNN
	1    3000 1450
	1    0    0    -1  
$EndComp
$EndSCHEMATC
